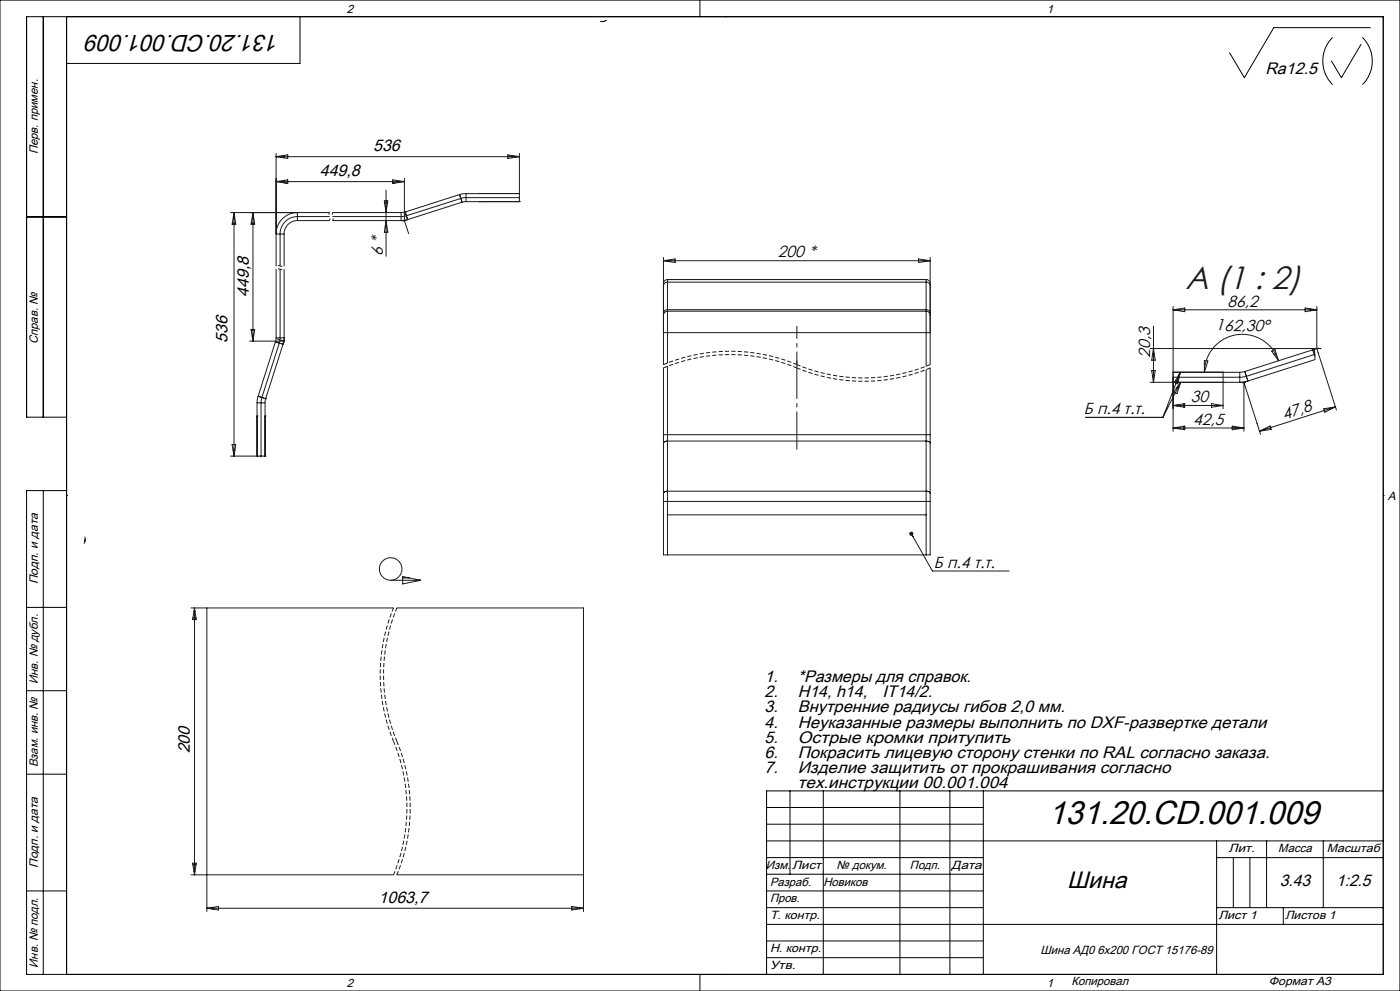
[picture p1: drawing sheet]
<svg xmlns="http://www.w3.org/2000/svg" width="420mm" height="297mm" viewBox="0 0 420 297" stroke-linecap="round" stroke-linejoin="round" font-family="sans-serif">
<g fill="none" stroke="#000" stroke-width=".3">
<path d="M0 0h420v297h-420zM13 5v120M20 5v287M90 5v14h-70M210 0v5M217.5 5h.1M399.8 11.2a10 10 0 0 0 0 14.2M408.3 13.3l-5.9 10-2.9-5M408.7 11.2a10 10 0 0 1 0 14.2M411.1 8.3h-29l-8.8 15-4.4-7.5M8 65h12M20 125h-12v-120h407v287h-407v-145h12"/>
<path d="M13 147v145M20 148.5h.1M415 148.5h.1M8 182h12M8 207h12M8 232h12M237 237v25M247 237v55M270 237v55M285 237v55M295 237v55M415 237h-185v55"/>
<path d="M230 242h65M230 247h65M230 252h185M230 257h65M365 252v40M365 257h50M370 257v15M375 257v15M380 252v20M397 252v20M8 267h12M230 267h65"/>
<path d="M230 272h65M230 277h185M230 262h65M365 272h50M385 272v5M210 292v5M217.5 292h.1M230 282h65M230 287h65"/>
</g>
<g fill="none" stroke="#191924" stroke-width=".3">
<path d="M180.1 6.4h1.3M182 6.1l-1.3 .4M82.8 54.4l3.5-.5v1.1zM82.8 47l3.5-.6v1.1zM82.8 46v33.7M82.8 54.4h38.5M82.8 47h73M83.3 46.9h1.9M85.2 46.6v.7M85.2 54.1v.7M85.7 54.9h.6M115.8 57v19.8"/>
<path d="M117.8 53.9l3.5 .5-3.5 .6zM117.8 54.9h.7M119.2 54.1v.6M121.2 54.4v.1M121.3 53.4v12.7l1.3 3.9M137.9 58.3l.4 1.2M137.9 58.3l-16.3 5.2M138.3 59.5l-17.5 5.4h-21M138.3 59.5l.3 1.1M139.8 58l-1.9 .3M139.8 58v2.4M139.8 58h16"/>
<path d="M152.3 46.4l3.5 .6-3.5 .5zM152.3 46.9h3M155.8 59.2h-16.4l-1.1 .3M155.8 46v14.4M155.8 58h-12M69.2 63.7h29.6M69.7 66.9h1M70 64.9h.4M70.2 63.7l.5 3.5h-1.1zM70.2 63.7v73M75.4 66.9h.9M75.9 63.7l.5 3.5h-1.1z"/>
<path d="M75.9 63.7v38.5M85.2 70.1v9.6M89.2 66.1v-2.4a6.4 6.4 0 0 0-6.4 6.4h2.4M89.2 66.1a4 4 0 0 0-4 4M89.2 66.1h9.6M98.8 64.9h-9.6a5.2 5.2 0 0 0-5.2 5.2v9.6M99.8 66.1h21.9M99.8 63.7h20.5M115.3 60.2h1l-.5 3.5zM115.4 60.9h.8M115.7 66.9h.2M115.7 62.9h.2"/>
<path d="M115.8 66.1l.5 3.5h-1zM120.3 63.7v2.4l2-.3M121.6 63.5l-1.3 .2M121.6 63.5h.1M121.6 63.5l.7 2.3M122.3 65.8l-1.3 .4M138.6 60.6h.1M138.6 60.6l-16.3 5.2M139.8 60.4l-1.2 .2M139.8 60.4h16M143.8 60.4h.1M155.8 60.4h.1"/>
<path d="M199 78.1l3.5-.5v1.1zM199 77.1v32.2M199 78.1h80M275.6 77.6l3.4 .5-3.4 .6zM279 77.1v32.2M75.3 98.7h1.1l-.5 3.5zM75.4 98.9h1M82.8 80.7v20.5M84 80.7v20.7l-.2 1.4M85.2 80.7v21.9M199 94.5l.4-.9 .8-.3h77.6l.8 .2 .4 1M199 93.8l.2-.6 .7-.4h78.3l.6 .4 .2 .6"/>
<path d="M199 85.6l.2-.6 .9-.4h77.9l.8 .4 .2 .6M199 99.7h80M200.2 83.8l-.8 .3-.4 .9M200.2 83.8h.1M200.2 83.8v25M200.2 83.8h77.6M277.8 83.8l.8 .2 .4 1M277.8 83.8h.1M277.8 83.8v26M346 97.8v16.8M351.9 92.8l3.5-.5v1.1zM351.9 91.9v37.4"/>
<path d="M351.9 92.8h43.1M391.5 92.3l3.5 .5-3.5 .6zM393.1 92.6v.6M395 91.9v12.6l5.9 18.4M75.7 100.9h.4M77.4 118.8l-.3 1.9M77.4 118.8h.1M77.4 118.8l2.3 .7M79.7 119.5l-.2 1.2M79.7 119.5h.1M82.6 102.4h.1M82.6 102.4l-5.2 16.4"/>
<path d="M82.7 102.4l1.1 .4M82.8 101.2l-.2 1.2M82.8 101.2h2.4l-.3 2M83.1 101.6l2.1 .6h-10.3M83.8 102.8l-5.4 17.3-.1 16.6M83.8 102.8l1.1 .4M84.9 103.2h.1M84.9 103.2l-5.2 16.3M85.3 101.8l-.4 1.4M199 110.3v56h80v-56M200.2 109.8v56.5M277.8 110.8v55.5"/>
<path d="M345.1 104.5h51.2M345.1 114.6h28.6M345.5 111.1h1.1l-.6 3.5zM345.8 106.2h.5M346 104.5l.6 3.4h-1.1zM351.9 114.6h.1M351.9 111.5h15v11M351.9 111.6h20M352.6 114.2h.9M353.1 116.2h.6M353.7 112.2h.2M354.1 111.6l-5.2 13.5"/>
<path d="M354.1 111.6l-.8 3.4-1-.4zM354.2 114.6l-5.3 10.5M354.2 114.6l-1.1 3.4-1-.5zM361.3 108.1l1.1 .1-1.1 3.4zM366.9 114.6h.1M371.9 111.6v3l2.5-.4-.5-1.4M373.5 111.3l-1.6 .3M373.5 111.3l.4 1.5M373.9 112.8l-1.5 .3h-20.5M381.5 105.2l1-.5 1 3.4zM382.2 106.2h.7M383.5 108.1a11.4 11.4 0 0 0-12.6-7.8 11.4 11.4 0 0 0-9.6 11.3"/>
<path d="M393.8 104.8l.5-.1 .2 3.1-21.8 6.9M393.8 104.8h.1M393.8 104.8l.5 1.5M394.3 106.3l-20.4 6.5M394.3 106.3l.2 .5M394.4 106.2l-.1 .1M395.5 104.3l-22 7M69.2 136.7h10.3M69.6 133.2h1.1l-.5 3.5zM69.9 134.9h.6M77.1 124.7h.1M77.1 136.7h.1"/>
<path d="M77.1 120.7v16M77.1 120.7h2.4M79.5 124.7h.1M79.5 136.7h.1M79.5 120.7v16M199 132.8a1.08 1.08 0 0 1 1.2-.6h77.6a1.08 1.08 0 0 1 1.2 .6M199 130.3h80M325.6 125.1h23.3M351.9 128.3l3.5-.6v1.1zM351.9 121.5l3.5-.5v1.1zM351.9 128.3h21.3M351.9 121.5h15"/>
<path d="M353.1 121.4v.3M353.1 128.1v.3M355.1 121v1M355.1 127.8v.9M363.4 121l3.5 .5-3.5 .6zM369.7 127.7l3.5 .6-3.5 .5zM369.7 128.2h3M373.1 128.2v.1M373.2 129.3v-14.7l4.9 15.6M377.9 129.2l3.1-1.5 .4 1zM379.1 128.6v.4M381.1 127.9v.8"/>
<path d="M397.1 122.5l3.5-.5-3.2 1.5zM399.1 122.2v.5M400.6 122l-22.7 7.2M199 150.3h80M199 147.8l.2-.3 .8-.3h78.1l.7 .3 .2 .3M200.2 154.3h77.6M273.4 159.9l6.3 11.2h23M25.5 160.9v1.4M25.6 161.5l-.4 1.4M117.2 173.9h9M120.8 172.8l5.4 1.1-5.4 1.1zM120.8 173.2h2"/>
<path d="M125.8 173.8v.2M273.6 160.4l.3 .5M57.3 182.2h60.7M57.9 185.2h.9M58.2 183.2h.3M58.3 182.2l.6 3.5h-1.1zM58.3 182.2v80M62.1 182.2v91M119.1 182.2h55.9v91M57.8 258.7h1.1l-.6 3.5zM57.9 259.2h.9M57.3 262.2h60.7"/>
<path d="M58.2 261.2h.3M62.1 272.2l3.4-.5v1zM62.1 272.2h112.9M63.9 271.9v.6M119.1 262.2h55.9M171.6 271.7l3.4 .5-3.4 .5zM173.8 272v.4"/>
<circle cx="117.2" cy="170.5" r="3.4"/>
</g>
<path d="M239.1 110.3a52 52 0 0 0 40 0M239.1 110.3a52 52 0 0 0-40 0M239.1 109.3a52 52 0 0 0 40 0M239.1 109.3a52 52 0 0 0-40 0M118.1 182.2a52 52 0 0 0 0 40M119.1 182.2a52 52 0 0 0 0 40M118.1 262.2a52 52 0 0 0 0-40M119.1 262.2a52 52 0 0 0 0-40" fill="none" stroke="#191924" stroke-width=".3" stroke-dasharray="1.3 .6" stroke-dashoffset=".1" stroke-linecap="butt"/>
<path d="M84 79.7h1.2M84 79.7h-1.2M98.8 63.7v1.2M98.8 66.1v-1.2M99.8 63.7v1.2M99.8 66.1v-1.2M84 80.7h1.2M84 80.7h-1.2" fill="none" stroke="#191924" stroke-width=".3" stroke-dasharray="1.3 .6" stroke-dashoffset=".6" stroke-linecap="butt"/>
<circle cx="273.4" cy="160" r=".27" fill="none" stroke="#191924" stroke-width=".7" stroke-linecap="butt"/>
<path d="M239.1 108.1v26.7" fill="none" stroke="#191924" stroke-width=".3" stroke-dasharray="15.2 1.3 1.3 1.3" stroke-dashoffset="3.8" stroke-linecap="butt"/>
<path d="M239.1 97.7v11.6" fill="none" stroke="#191924" stroke-width=".3" stroke-dasharray="15.2 1.3 1.3 1.3" stroke-dashoffset="11.3" stroke-linecap="butt"/>
<path d="M191 -.1h3.5zM267.5 -.1h3.5zM54.4 297.1h3.5zM163.9 297.1h3.5z" fill="#808080"/>
<text font-size="10" x="314.5" y="246.8">131.20.CD.001.009</text>
<text font-size="9.7" fill="#191924" x="355.6" y="86.7">A (1 : 2)</text>
<g font-size="7.1">
<text x="84" y="10.3" transform="rotate(-180 84 10.3)">131.20.CD.001.009</text>
<text x="320.2" y="266.1">Шина</text>
</g>
<g font-size="5">
<text x="379.6" y="22.2">Ra12.5</text>
<text x="111.9" y="45.2">536</text>
<text x="95.9" y="52.7">449,8</text>
<text x="74.7" y="89" transform="rotate(-90 74.7 89)">449,8</text>
<text x="68.2" y="102.9" transform="rotate(-90 68.2 102.9)">536</text>
<text x="229.3" y="204.5">1.</text>
<text x="229.3" y="209">2.</text>
<text x="239.3" y="204.5">*Размеры для справок.</text>
<text x="239.3" y="209">H14, h14,</text>
<text x="264.7" y="209">IT14/2.</text>
<text x="229.3" y="213.5">3.</text>
<text x="239.3" y="213.5">Внутренние радиусы гибов 2,0 мм.</text>
<text x="229.3" y="218.1">4.</text>
<text x="239.3" y="218.1">Неуказанные размеры выполнить по DXF-развертке детали</text>
<text x="56.9" y="225.8" transform="rotate(-90 56.9 225.8)">200</text>
<text x="229.3" y="222.6">5.</text>
<text x="229.3" y="227.1">6.</text>
<text x="239.3" y="222.6">Острые кромки притупить</text>
<text x="239.3" y="227.1">Покрасить лицевую сторону стенки по RAL согласно заказа.</text>
<text x="229.3" y="231.6">7.</text>
<text x="239.3" y="231.6">Изделие защитить от прокрашивания согласно</text>
<text x="239.3" y="236.1">тех.инструкции 00.001.004</text>
<text x="383.9" y="265.7">3.43</text>
<text x="400.8" y="265.7">1:2.5</text>
<text x="113.6" y="270.7">1063,7</text>
</g>
<g font-size="4.8">
<text x="114.8" y="76.8" transform="rotate(-90 114.8 76.8)">6 *</text>
<text x="233.4" y="77.1">200 *</text>
<text x="368.3" y="91.9">86,2</text>
<text x="364.7" y="99" transform="rotate(1 364.7 99)">162,30°</text>
<text x="345.1" y="107.1" transform="rotate(-90 345.1 107.1)">20,3</text>
<text x="325.1" y="124.1">Б п.4 т.т.</text>
<text x="357.3" y="120.5">30</text>
<text x="385.2" y="125.8" transform="rotate(-18 385.2 125.8)">47,8</text>
<text x="358" y="127.2">42,5</text>
<text x="280.1" y="170.1">Б п.4 т.т.</text>
</g>
<g font-size="3.6">
<text x="104" y="3.9">2</text>
<text x="314" y="3.9">1</text>
<text x="11.4" y="46.3" transform="rotate(-90 11.4 46.3)">Перв. примен.</text>
<text x="11.3" y="103.2" transform="rotate(-90 11.3 103.2)">Справ. №</text>
<text x="416.4" y="149.9">A</text>
<text x="11.4" y="175.1" transform="rotate(-90 11.4 175.1)">Подп. и дата</text>
<text x="11.3" y="205" transform="rotate(-90 11.3 205)">Инв. № дубл.</text>
<text x="11.4" y="230" transform="rotate(-90 11.4 230)">Взам. инв. №</text>
<text x="368.5" y="255.4">Лит.</text>
<text x="383.5" y="255.4">Масса</text>
<text x="398.1" y="255.4">Масштаб</text>
<text x="11.4" y="260.1" transform="rotate(-90 11.4 260.1)">Подп. и дата</text>
<text x="229.8" y="260.4">Изм.</text>
<text x="237.6" y="260.4">Лист</text>
<text x="251" y="260.4">№ докум.</text>
<text x="273" y="260.4">Подп.</text>
<text x="285.5" y="260.4">Дата</text>
<text x="231" y="265.4">Разраб.</text>
<text x="247" y="265.5">Новиков</text>
<text x="231" y="275.4">Т. контр.</text>
<text x="231" y="270.4">Пров.</text>
<text x="365.5" y="275.4">Лист 1</text>
<text x="385.5" y="275.4">Листов 1</text>
<text x="231" y="285.4">Н. контр.</text>
<text x="312.1" y="285.9">Шина АД0 6x200 ГОСТ 15176-89</text>
<text x="11.3" y="290" transform="rotate(-90 11.3 290)">Инв. № подл.</text>
<text x="231" y="290.4">Утв.</text>
<text x="104" y="295.9">2</text>
<text x="314" y="295.9">1</text>
<text x="321.5" y="295.3">Копировал</text>
<text x="380.7" y="295.3">Формат А3</text>
</g>
</svg>
